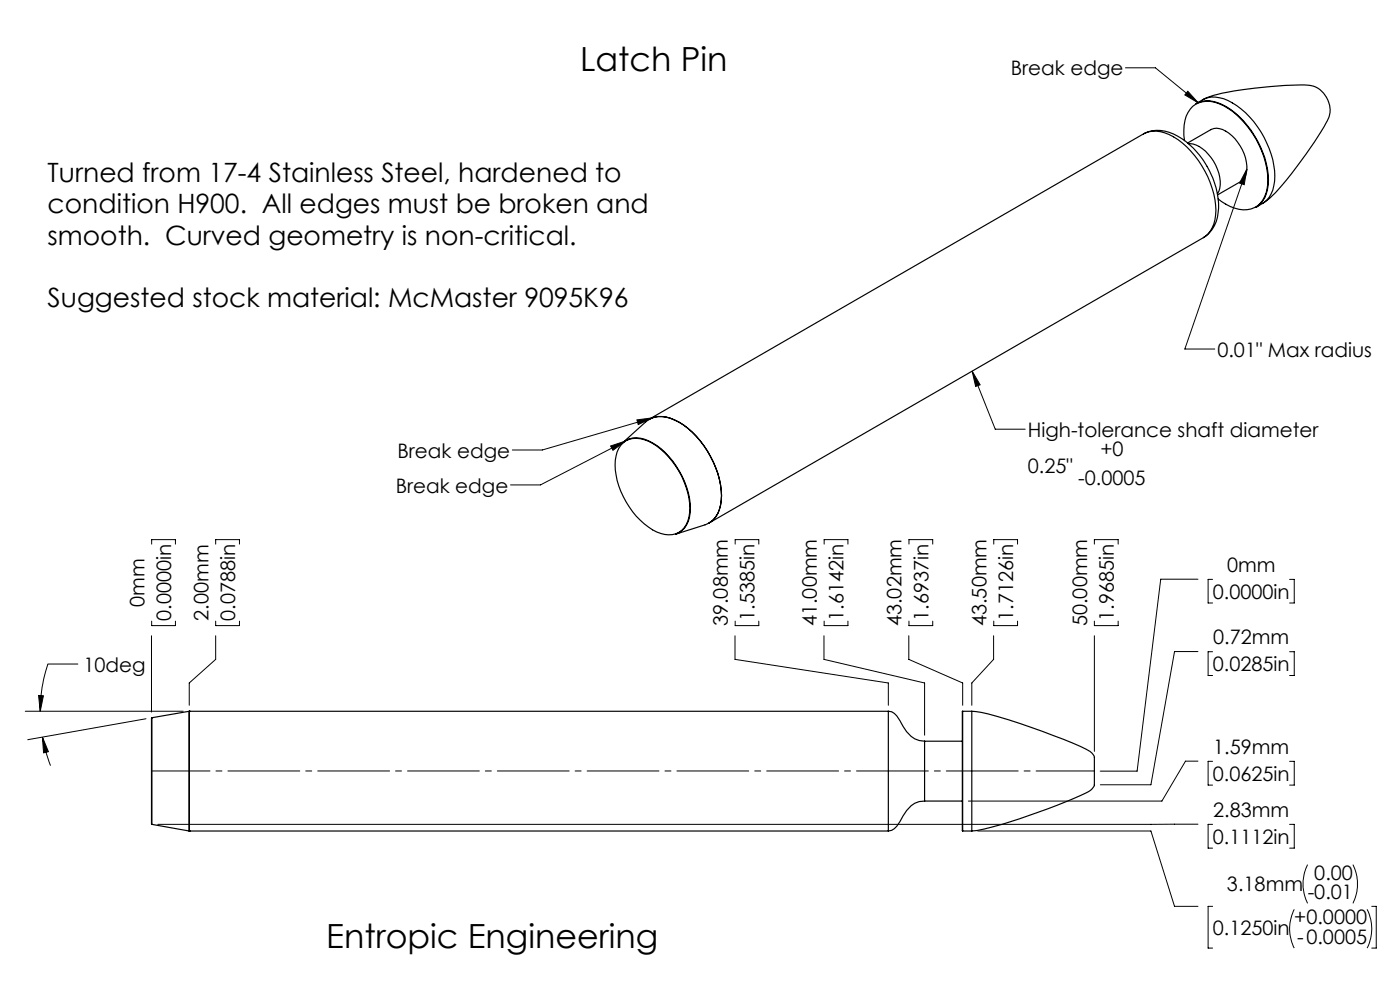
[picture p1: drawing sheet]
<svg xmlns="http://www.w3.org/2000/svg" width="297mm" height="210mm" viewBox="0 0 297 210" stroke-linecap="round" stroke-linejoin="round" font-family="sans-serif">
<g fill="none" stroke="#000" stroke-width=".21">
<path d="M238.8 14.4h6.3l9.1 7.4M252 19.4l2.2 2.4-2.8-1.7zM264.5 35.9l-.6 3.3-.9-.4zM264.5 35.9l-13.1 38.1h6.3M206.2 78.7l1.7 2.9-.9 .4zM206.2 78.7l4.9 12.3h6.4M129.5 94.6l3.2-1.1-2.7 2zM132.7 93.5l-18 9.4h-6.4M135.1 89.1l3.3-.5-3 1.5zM138.4 88.6l-23.4 6.9h-6.3M32.2 115.4v-.9h5v.9M45.8 115.4v-.9h5v.9"/>
<path d="M156 115.4v-.9h5v.9M174.8 115.4v-.9h5.1v.9M192.8 115.4v-.9h5.1v.9M210.8 115.4v-.9h5.1v.9M232.2 115.4v-.9h5v.9M32.1 134.9v16.2M32.2 131.8v.9h5v-.9M45.8 131.8v.9h5v-.9M45.8 134.9v5l-5.7 5v4.7M155.9 134.9v5l32.6 5v4.7M156 131.8v.9h5v-.9M174.8 134.9v5l21.3 5v11.1"/>
<path d="M174.8 131.8v.9h5.1v-.9M192.8 134.9v5l11.4 5v4.7M192.8 131.8v.9h5.1v-.9M210.8 134.9v5l-4.6 5v4.7M210.8 131.8v.9h5.1v-.9M232.2 131.8v.9h5v-.9M232.2 134.9v24.5M254.1 122.9h-7.9l-5 40.7h-7.8M254.1 138.2h-4.9l-5 28.3h-10.8M257.2 122.9h-.9v5h.9M257.2 138.2h-.9v5.1h.9M273.6 122.9h1v5h-1"/>
<path d="M273.6 138.2h1v5.1h-1M5.4 150.9h33.5M8.2 147.5l1 .1-.7 3.3zM9 156.3l1.3 3.1-1.1 .3zM9 156.3a29 29 0 0 0 1.7 6.1M16.5 140.9h-6.3a30.2 30.2 0 0 0-1.7 10M31 152.5l-25.1 4.4M207.4 176.3h36.8l5 16h4.9M254.1 161.5h-2.6l-5 8.4h-41.1M254.1 174.8l-220.6 .1M257.2 161.5h-.9v5h.9M257.2 174.9h-.9v5h.9"/>
<path d="M273.6 161.5h1v5h-1M273.6 174.9h1v5h-1M257.2 192.3h-.9v8.8h.9M274.6 192.9a9 9 0 0 0 0 8.2M277.4 183.4a9.3 9.3 0 0 0 0 8.2M287 183.4a9.3 9.3 0 0 1 0 8.2M290 192.9a9 9 0 0 1 0 8.2M291 192.3h1v8.8h-1"/>
</g>
<path d="M232.1 163.5h-199.9" fill="none" stroke="#000" stroke-width=".21" stroke-dasharray="15.2 1.3 1.3 1.3" stroke-dashoffset="2.9"/>
<g fill="#000">
<path d="M264.5 35.9l-.6 3.3-.9-.4zM252 19.4l2.2 2.4-2.8-1.7zM129.5 94.6l3.2-1.1-2.7 2zM135.1 89.1l3.3-.5-3 1.5zM206.2 78.7l1.7 2.9-.9 .4z"/>
<path d="M8.2 147.5l1 .1-.7 3.3zM9 156.3l1.3 3.1-1.1 .3z"/>
</g>
<g fill="none" stroke="#000" stroke-width=".25">
<path d="M242.6 28.4a7.7 7.7 0 0 1 8.1 1 18.4 18.4 0 0 1 7.8 14.8 7.2 7.2 0 0 1-3.2 6.2M242.6 28.4l-104.9 60.5a6.4 6.4 0 0 1 6.4 .7 19.8 19.8 0 0 1 9 15.5 6.2 6.2 0 0 1-2.7 5.8l104.9-60.5M242.6 28.4a5.7 5.7 0 0 1 5.4 .1 19.3 19.3 0 0 1 9.9 17.1 5.8 5.8 0 0 1-2.6 4.8M251.3 29.8a8.1 8.1 0 0 1 1.7-7.2 5.7 5.7 0 0 1 6.6-.2 19.3 19.3 0 0 1 9.4 16.6 5.3 5.3 0 0 1-4.4 5.5 8.6 8.6 0 0 1-6.2-2.3M252 30.3l4.9-2.8a2.97 2.97 0 0 1 3.1 .3 9.3 9.3 0 0 1 4.4 8.9 2.47 2.47 0 0 1-1.2 1.8l-4.9 2.8M252.2 30.5a6 6 0 0 1 4.7 2.9 8.2 8.2 0 0 1 1.7 7.2l-.3 .5M255.1 21.2a19.3 19.3 0 0 1 6.7-1.9 78.7 78.7 0 0 1 15.9-1.2 5.3 5.3 0 0 1 3.6 8 74.4 74.4 0 0 1-12.2 16.2l-1.3 .9M255.1 21.2l-1.3 .8a6.2 6.2 0 0 1 6.3 .6 19.5 19.5 0 0 1 8.9 16.6 5.8 5.8 0 0 1-2.5 4.8l1.3-.8M255.1 21.2a5.5 5.5 0 0 1 5.4 .1 19.2 19.2 0 0 1 9.9 17.1 5.9 5.9 0 0 1-2.6 4.8M132.2 93.9l4.8-4.4a5.3 5.3 0 0 1 6.1-.4 18.4 18.4 0 0 1 8.7 10.2 12.9 12.9 0 0 1 .5 9.6 4.7 4.7 0 0 1-2.7 2.4l-6.2 2a4.7 4.7 0 0 0 3-4.5 17.2 17.2 0 0 0-7.9-14.8 5.3 5.3 0 0 0-6.3-.1zM132.2 93.9a5.4 5.4 0 0 1 6.2 .1 17.2 17.2 0 0 1 7.9 14.8 4.5 4.5 0 0 1-4.4 4.6 10.3 10.3 0 0 1-6.9-3.9 17.1 17.1 0 0 1-4.5-11.9 5.7 5.7 0 0 1 1.7-3.7zM32.2 152.3v22.6"/>
<path d="M40.1 150.9h.1M40.1 150.9v25.4M40.1 150.9h148.4M40.1 150.9l-7.9 1.4M188.5 150.9a2.97 2.97 0 0 1 2.4 2 7.2 7.2 0 0 0 4.1 4.2l1.1 .1M188.5 150.9v25.4M196.1 157.2v12.7M196.1 157.2h8.1M204.2 150.9v25.4M204.2 150.9h2M206.2 150.9a40.5 40.5 0 0 1 10.1 2.5 101.8 101.8 0 0 1 14.9 6 2.1 2.1 0 0 1 1 2.3v3.1a2.82 2.82 0 0 1-.4 2.4l-.4 .4a70.6 70.6 0 0 1-11.4 4.8 62.7 62.7 0 0 1-13.8 3.9M206.2 150.9v25.4"/>
<path d="M32.2 174.9l7.9 1.4M40.1 176.3h.1M40.1 176.3h148.4M196.1 169.9a4.4 4.4 0 0 0-3.8 2l-.7 1.2a5.7 5.7 0 0 1-2.4 3l-.7 .2M196.1 169.9h8.1M204.2 176.3h2"/>
</g>
<g font-size="7.1">
<text x="123.1" y="15">Latch Pin</text>
<text x="69.2" y="201">Entropic Engineering</text>
</g>
<g font-size="5.6">
<text x="10.1" y="38.6">Turned from 17-4 Stainless Steel, hardened to</text>
<text x="10.1" y="45.3">condition H900. All edges must be broken and</text>
<text x="10.1" y="51.9">smooth. Curved geometry is non-critical.</text>
<text x="10.1" y="65.2">Suggested stock material: McMaster 9095K96</text>
</g>
<g font-size="4.2">
<text x="214.4" y="16">Break edge</text>
<text x="258.3" y="75.6">0.01&quot; Max radius</text>
<text x="218" y="92.6">High-tolerance shaft diameter</text>
<text x="84.3" y="97.1">Break edge</text>
<text x="218" y="100.3">0.25&quot;</text>
<text x="233.4" y="96.8">+0</text>
<text x="83.9" y="104.5">Break edge</text>
<text x="228.7" y="102.9">-0.0005</text>
<text x="260.3" y="121.3">0mm</text>
<text x="30.6" y="128.7" transform="rotate(-90 30.6 128.7)">0mm</text>
<text x="36.3" y="131.7" transform="rotate(-90 36.3 131.7)">0.0000in</text>
<text x="44.2" y="131.6" transform="rotate(-90 44.2 131.6)">2.00mm</text>
<text x="49.9" y="131.7" transform="rotate(-90 49.9 131.7)">0.0788in</text>
<text x="160.1" y="131.7" transform="rotate(-90 160.1 131.7)">1.5385in</text>
<text x="179" y="131.7" transform="rotate(-90 179 131.7)">1.6142in</text>
<text x="197" y="131.7" transform="rotate(-90 197 131.7)">1.6937in</text>
<text x="215" y="131.7" transform="rotate(-90 215 131.7)">1.7126in</text>
<text x="236.3" y="131.7" transform="rotate(-90 236.3 131.7)">1.9685in</text>
<text x="257.3" y="127">0.0000in</text>
<text x="154.4" y="132.8" transform="rotate(-90 154.4 132.8)">39.08mm</text>
<text x="173.3" y="132.8" transform="rotate(-90 173.3 132.8)">41.00mm</text>
<text x="191.3" y="132.8" transform="rotate(-90 191.3 132.8)">43.02mm</text>
<text x="209.3" y="132.8" transform="rotate(-90 209.3 132.8)">43.50mm</text>
<text x="230.6" y="132.8" transform="rotate(-90 230.6 132.8)">50.00mm</text>
<text x="257.4" y="136.7">0.72mm</text>
<text x="17.7" y="142.4">10deg</text>
<text x="257.3" y="142.4">0.0285in</text>
<text x="257.4" y="159.9">1.59mm</text>
<text x="257.3" y="165.6">0.0625in</text>
<text x="257.4" y="173.3">2.83mm</text>
<text x="257.3" y="179">0.1112in</text>
<text x="260.3" y="188.9">3.18mm</text>
<text x="277.4" y="190.7">-0.01</text>
<text x="278.8" y="186.6">0.00</text>
<text x="274.6" y="196.1">+0.0000</text>
<text x="257.3" y="198.3">0.1250in</text>
<text x="275.2" y="200.2">-0.0005</text>
</g>
</svg>
